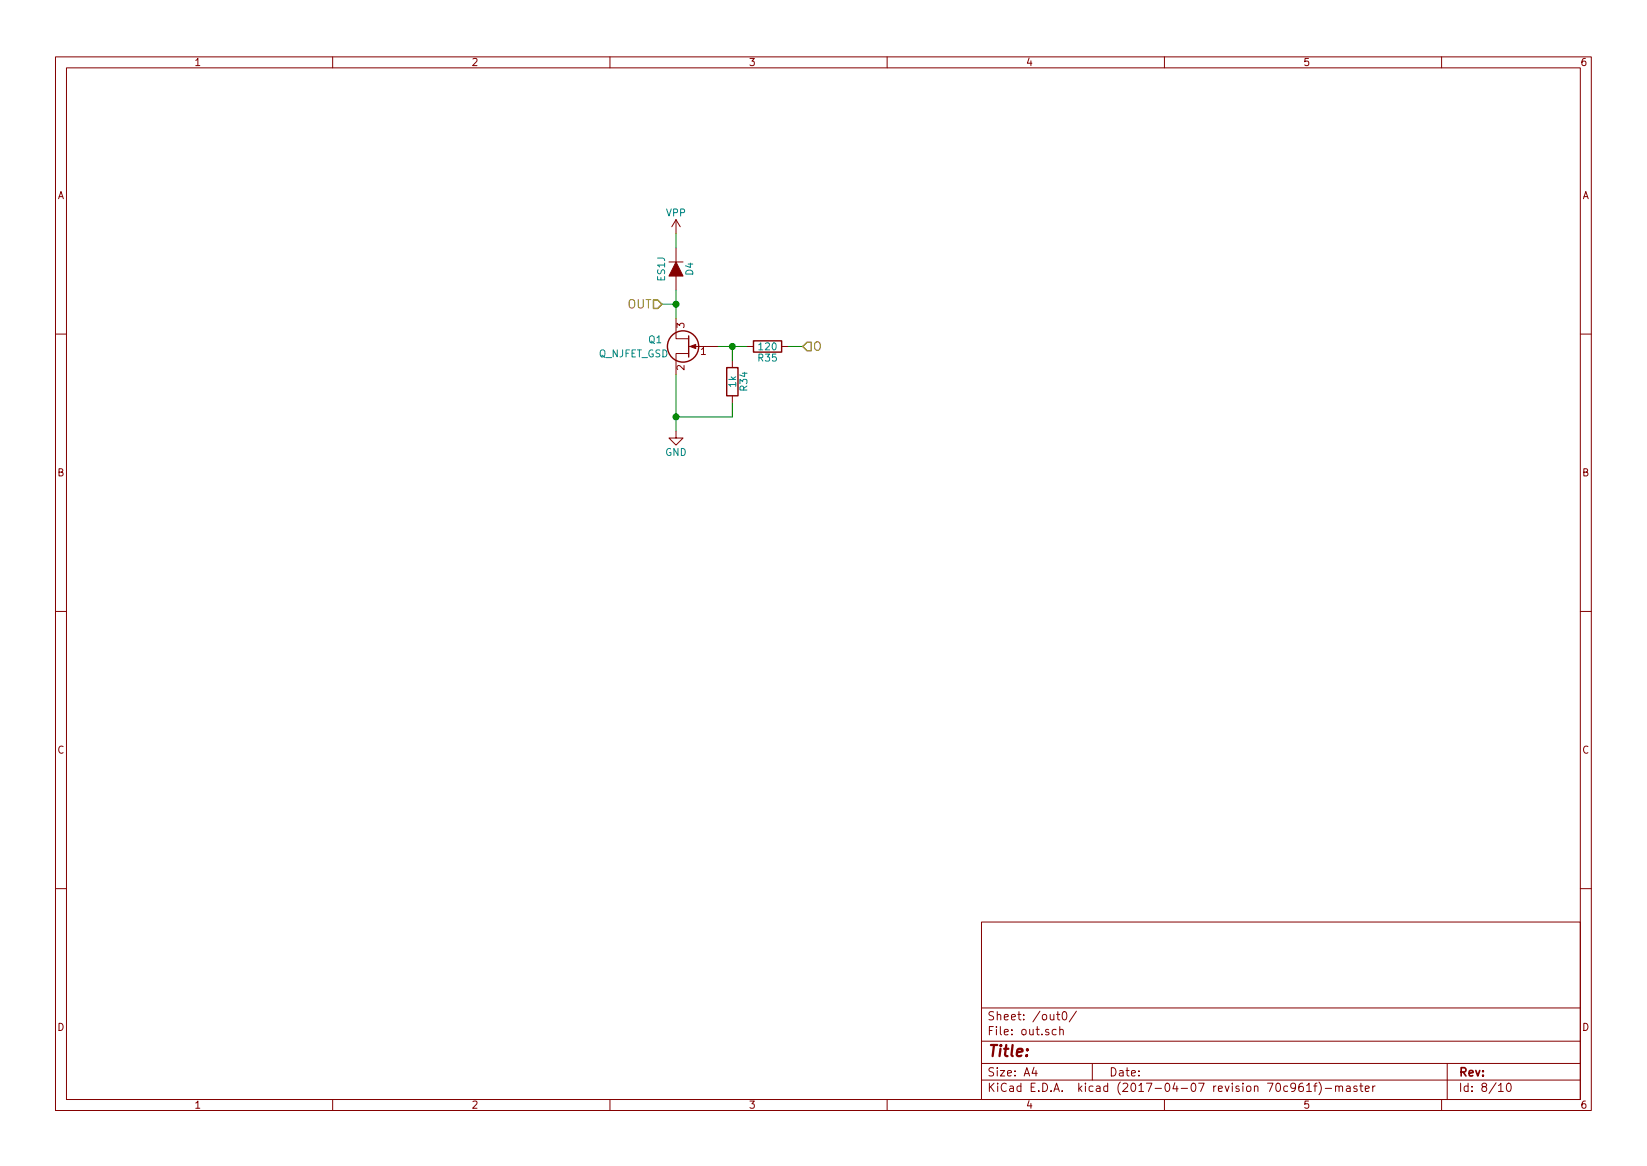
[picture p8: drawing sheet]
<svg xmlns="http://www.w3.org/2000/svg" width="297mm" height="210mm" viewBox="0 0 297 210" stroke-linecap="round" stroke-linejoin="round" font-family="sans-serif">
<g fill="none" stroke="#840000" stroke-width=".18">
<path d="M10 10.3h277v189.9h-277zM12 12.2h273v186.1h-273zM60 10.3v1.9M110 10.3v1.9M160 10.3v1.9M210 10.3v1.9M260 10.3v1.9M121.9 39.6v2.6M121.9 39.6l-.7 1.3M121.9 39.6l.8 1.3M120.6 47.2h2.6M121.9 57.4v3.7h2.3"/>
<path d="M121.9 44.7v2.5M121.9 49.8v2.5M10 60.2h2M121.9 77.7v1.3h1.3l-1.3 1.3-1.3-1.3h1.3M124.2 63.7h-2.3v3.9M124.2 62.5h5.3M132.1 65v1.3M132.1 71.4v1.2M134.6 62.5h1.3M141 62.5h1.2M285 60.2h2M10 110.3h2"/>
<path d="M285 110.3h2M10 160.2h2M177 166.3h108v32h-108zM285 160.2h2M60 198.3v1.9M110 198.3v1.9M160 198.3v1.9M177 194.8h108M177 191.8h108M177 187.8h108M177 181.8h108M186.5 192.5l-.4 1h1"/>
<path d="M186.8 193v1M190.5 185.7l-.4-.1-.3 .3v.6l.3 .1 .4-.1M190.6 182.9h.5M190.8 182.4v1.3l.3 .2M191.1 185.7l.2-.1 .4 .1 .1 .9M191.1 185.1v1.5M191.7 182.6l.2-.2a.86 .86 0 0 1 .1 1.5l-.4-.3v-.6zM194.1 182.3l-1.3 2M197 191.8v3M210 198.3v1.9M233.7 196l-.3 .3-.5-.1-.1-.2v-.4l.1-.2 .5-.1 .2 .2a1.19 1.19 0 0 1-.2 1.2l-.5 .1M234.9 195.3a.59 .59 0 0 0-.7 .7l.1 .7 .2 .1 .5-.1 .1-.5-.2-.2-.4-.1-.3 .3"/>
<path d="M235.7 195.8l.4-.5v1.5M235.7 196.8h.8M236.9 195.8h.6M237.5 195.3l-.3 .2v1.3M237.9 195.1a1.71 1.71 0 0 1 0 2.3M239 196.3h1.2M240.9 196l.2-.2 .3 .1 .1 .9M240.9 195.8v1M241.5 196a.34 .34 0 0 1 .3-.2 .34 .34 0 0 1 .3 .2v.8M242.9 195.9h.5l.1 .9M243.5 196.2l-.5 .1a.29 .29 0 0 0-.2 .2 .29 .29 0 0 0 .2 .3l.5-.1M244.7 195.9a.37 .37 0 0 0-.6 .1l.1 .3 .5 .1 .1 .1-.2 .3-.5-.1"/>
<path d="M245.2 195.8h.6M245.4 195.3v1.3l.4 .2M246.2 196.3l.7-.1v-.3l-.5-.1-.2 .2 .1 .7h.6M247.6 195.8v1M248 195.8l-.4 .3M260 198.3v1.9M261 191.8v6.5M270.3 195.8l.4-.5v1.5M270.3 196.8h.8M271.8 195.5l.3-.2a.86 .86 0 0 1 .1 1.5 .79 .79 0 0 1-.4-1.3z"/>
</g>
<g fill="none" stroke="#840000" stroke-width=".25">
<path d="M124.2 60.6v3.8M131.1 66.3h2v5.1h-2zM135.9 61.5h5.1v2h-5.1z"/>
<circle cx="123.2" cy="62.5" r="2.82"/>
</g>
<g fill="#840000" stroke="#840000" stroke-width=".18">
<path d="M124.5 62.5l1-.4v.8z"/>
<path d="M121.9 47.2l1.3 2.6h-2.6z"/>
</g>
<path d="M119.4 54.9h2.5M121.9 42.2v2.5M121.9 52.3v5.1M121.9 67.6v10.1M129.5 62.5h5.1M132.1 62.5v2.5M132.1 72.6v2.6h-10.2M142.2 62.5h2.6" fill="none" stroke="#008400" stroke-width=".18"/>
<g fill="#008400" stroke="#008400" stroke-width=".25">
<circle cx="132.1" cy="62.5" r=".51"/>
<circle cx="121.9" cy="54.9" r=".51"/>
<circle cx="121.9" cy="75.2" r=".51"/>
</g>
<path d="M117.9 54.1h.7l.8 .8-.8 .7h-.7zM144.8 62.5l.7-.8h.8v1.5h-.8z" fill="none" stroke="#848400" stroke-width=".25"/>
<text font-size="2.8" fill="#840000" x="178" y="190.5">Title:</text>
<g font-size="2.1" fill="#848400">
<text x="113.1" y="55.6">OUT</text>
<text x="146.6" y="63.2">O</text>
</g>
<g font-size="2.1" fill="#840000">
<text x="178" y="184">Sheet: /out0/</text>
<text x="178" y="186.7">File: out.sch</text>
<text x="178" y="196.9">KiCad E.D.A. kicad (2017-04-07 revision 70c961f)-master</text>
<text x="178" y="194.1">Size: A4</text>
<text x="200" y="194.1">Date:</text>
<text x="263" y="194.1">Rev:</text>
<text x="263" y="196.9">Id: 8/10</text>
</g>
<g font-size="1.8" fill="#840000">
<text x="35" y="11.9">1</text>
<text x="85" y="11.9">2</text>
<text x="135" y="11.9">3</text>
<text x="185" y="11.9">4</text>
<text x="235" y="11.9">5</text>
<text x="285" y="11.9">6</text>
<text x="10.4" y="35.9">A</text>
<text x="285.4" y="35.9">A</text>
<text x="123.4" y="59.2" transform="rotate(-90 123.4 59.2)">3</text>
<text x="126.4" y="64">1</text>
<text x="123.4" y="66.8" transform="rotate(-90 123.4 66.8)">2</text>
<text x="10.4" y="85.9">B</text>
<text x="285.4" y="85.9">B</text>
<text x="10.4" y="135.9">C</text>
<text x="285.4" y="135.9">C</text>
<text x="10.4" y="185.9">D</text>
<text x="285.4" y="185.9">D</text>
<text x="35" y="199.9">1</text>
<text x="85" y="199.9">2</text>
<text x="135" y="199.9">3</text>
<text x="185" y="199.9">4</text>
<text x="235" y="199.9">5</text>
<text x="285" y="199.9">6</text>
</g>
<g font-size="1.8" fill="#008484">
<text x="120.2" y="39">VPP</text>
<text x="119.9" y="50.7" transform="rotate(-90 119.9 50.7)">ES1J</text>
<text x="125" y="49.6" transform="rotate(-90 125 49.6)">D4</text>
<text x="107.9" y="64.4">Q_NJFET_GSD</text>
<text x="117" y="61.9">Q1</text>
<text x="136.8" y="65.2">R35</text>
<text x="137" y="63.2">120</text>
<text x="132.8" y="69.8" transform="rotate(-90 132.8 69.8)">1k</text>
<text x="134.8" y="70.4" transform="rotate(-90 134.8 70.4)">R34</text>
<text x="120" y="82.2">GND</text>
</g>
</svg>
